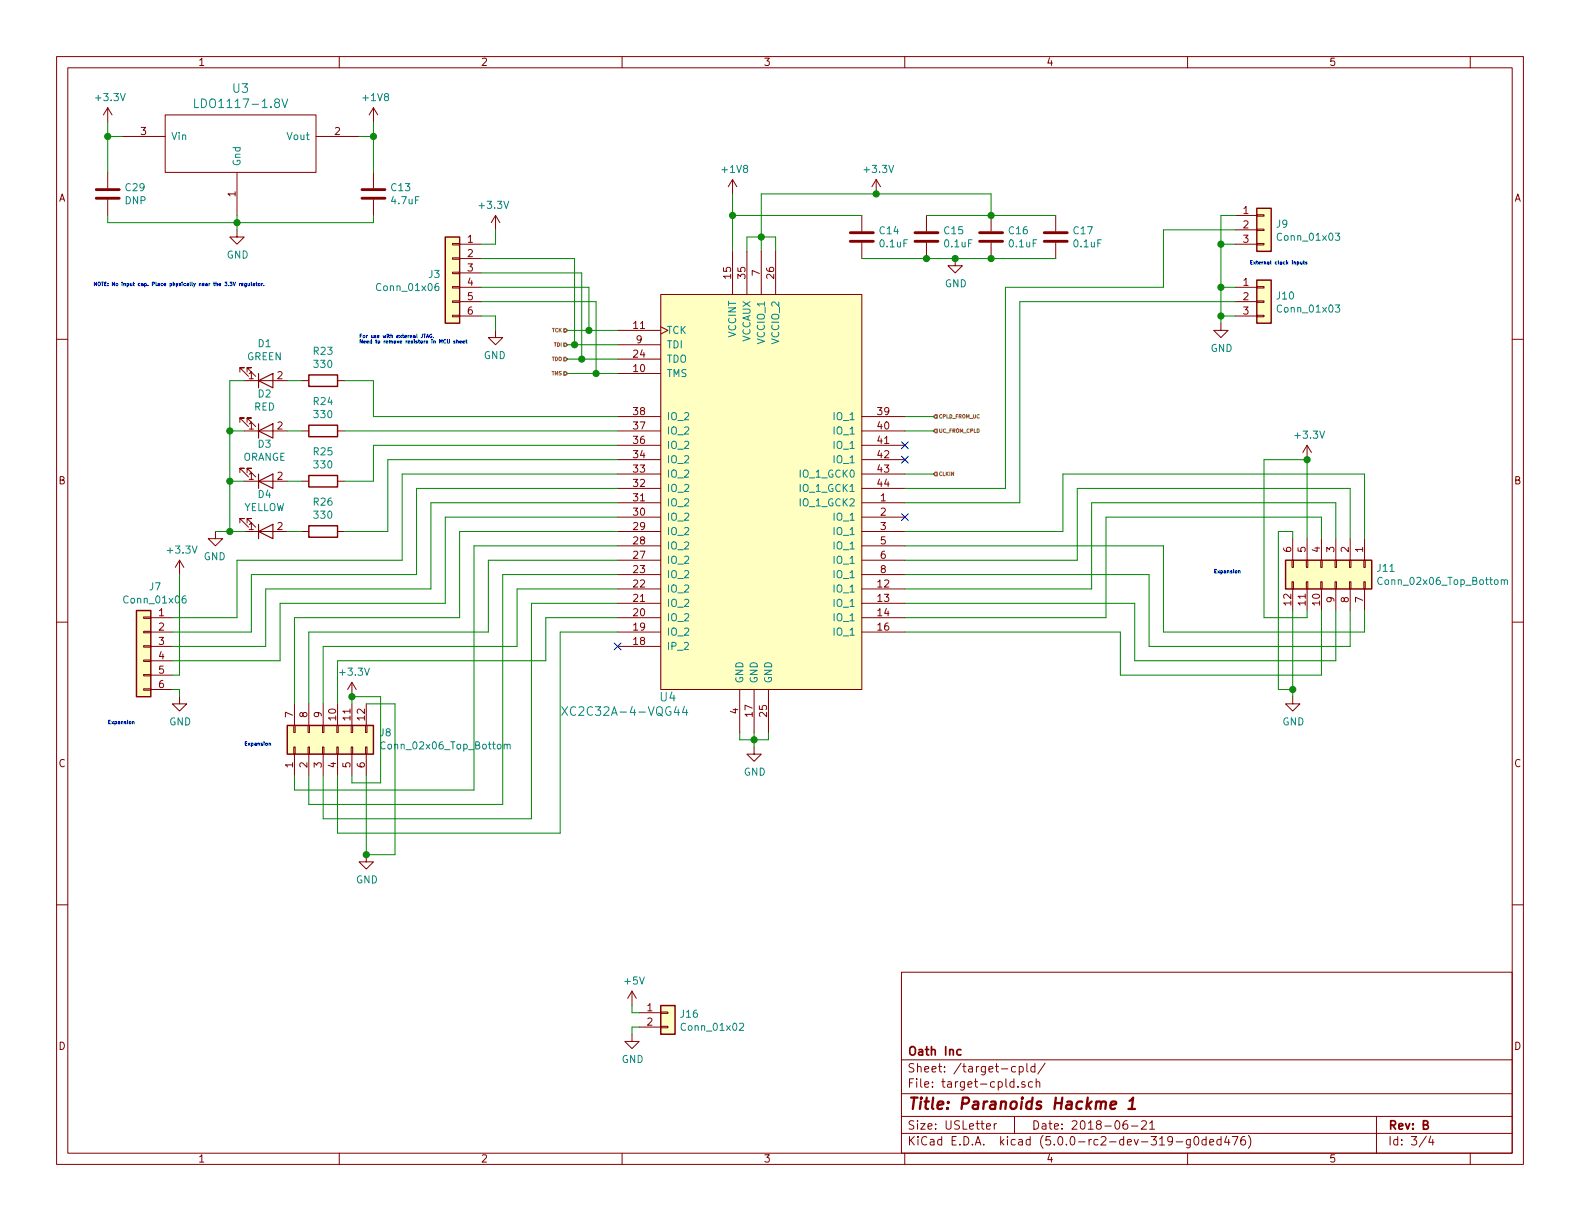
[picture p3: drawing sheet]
EESchema Schematic File Version 4
LIBS:paranoids-hackme-1
LIBS:analog-azonenberg
LIBS:cmos
LIBS:cypress-azonenberg
LIBS:hirose-azonenberg
LIBS:memory-azonenberg
LIBS:microchip-azonenberg
LIBS:osc-azonenberg
LIBS:passive-azonenberg
LIBS:power-azonenberg
LIBS:silego-azonenberg
LIBS:special-azonenberg
LIBS:xilinx-azonenberg
LIBS:power
LIBS:device
LIBS:linear
LIBS:regul
LIBS:adc-dac
LIBS:memory
LIBS:xilinx
LIBS:microcontrollers
LIBS:dsp
LIBS:microchip
LIBS:analog_switches
LIBS:motorola
LIBS:texas
LIBS:intel
LIBS:audio
LIBS:interface
LIBS:digital-audio
LIBS:philips
LIBS:display
LIBS:cypress
LIBS:siliconi
LIBS:opto
LIBS:atmel
LIBS:contrib
LIBS:paranoids-hackme-1-cache
EELAYER 26 0
EELAYER END
$Descr USLetter 11000 8500
encoding utf-8
Sheet 3 4
Title "Paranoids Hackme 1"
Date "2018-06-21"
Rev "B"
Comp "Oath Inc"
Comment1 ""
Comment2 ""
Comment3 ""
Comment4 ""
$EndDescr
$Comp
L power-azonenberg:LDO1117-XX U3
U 1 1
P 1600 850
F 0 "U3" H 1675 1087 60  0000 C CNN
F 1 "LDO1117-1.8V" H 1675 981 60  0000 C CNN
F 2 "azonenberg_pcb:SOT223-4" H 1600 850 60  0001 C CNN
F 3 "" H 1600 850 60  0000 C CNN
	1    1600 850 
	1    0    0    -1  
$EndComp
$Comp
L power:+3.3V #PWR022
U 1 1
P 750 850
F 0 "#PWR022" H 750 700 50  0001 C CNN
F 1 "+3.3V" H 765 1023 50  0000 C CNN
F 2 "" H 750 850 50  0001 C CNN
F 3 "" H 750 850 50  0001 C CNN
	1    750  850 
	1    0    0    -1  
$EndComp
$Comp
L power:+1V8 #PWR025
U 1 1
P 2600 850
F 0 "#PWR025" H 2600 700 50  0001 C CNN
F 1 "+1V8" H 2615 1023 50  0000 C CNN
F 2 "" H 2600 850 50  0001 C CNN
F 3 "" H 2600 850 50  0001 C CNN
	1    2600 850 
	1    0    0    -1  
$EndComp
$Comp
L power:GND #PWR024
U 1 1
P 1650 1600
F 0 "#PWR024" H 1650 1350 50  0001 C CNN
F 1 "GND" H 1655 1427 50  0000 C CNN
F 2 "" H 1650 1600 50  0001 C CNN
F 3 "" H 1650 1600 50  0001 C CNN
	1    1650 1600
	1    0    0    -1  
$EndComp
Wire Wire Line
	1650 1600 1650 1550
Wire Wire Line
	750  850  750  950 
Wire Wire Line
	750  950  850  950 
Wire Wire Line
	2500 950  2600 950 
Wire Wire Line
	2600 950  2600 850 
Text HLabel 3950 2300 0    25   Input ~ 0
TCK
Text HLabel 3950 2400 0    25   Input ~ 0
TDI
Text HLabel 3950 2500 0    25   Input ~ 0
TDO
Text HLabel 3950 2600 0    25   Input ~ 0
TMS
Text HLabel 6500 3300 2    25   Input ~ 0
CLKIN
Wire Wire Line
	6500 3300 6300 3300
Text HLabel 6500 2900 2    25   Input ~ 0
CPLD_FROM_UC
Text HLabel 6500 3000 2    25   Input ~ 0
UC_FROM_CPLD
Wire Wire Line
	6500 3000 6300 3000
Wire Wire Line
	6500 2900 6300 2900
$Comp
L device:C C13
U 1 1
P 2600 1350
F 0 "C13" H 2715 1396 50  0000 L CNN
F 1 "4.7uF" H 2715 1305 50  0000 L CNN
F 2 "azonenberg_pcb:EIA_0603_CAP_NOSILK" H 2638 1200 50  0001 C CNN
F 3 "" H 2600 1350 50  0001 C CNN
	1    2600 1350
	1    0    0    -1  
$EndComp
Text Notes 650  2000 0    25   ~ 0
NOTE: No input cap. Place physically near the 3.3V regulator.
Wire Wire Line
	1650 1550 2600 1550
Wire Wire Line
	2600 1550 2600 1500
Connection ~ 1650 1550
Wire Wire Line
	1650 1550 1650 1500
Wire Wire Line
	2600 1200 2600 950 
Connection ~ 2600 950 
$Comp
L power:GND #PWR029
U 1 1
P 5250 5200
F 0 "#PWR029" H 5250 4950 50  0001 C CNN
F 1 "GND" H 5255 5027 50  0000 C CNN
F 2 "" H 5250 5200 50  0001 C CNN
F 3 "" H 5250 5200 50  0001 C CNN
	1    5250 5200
	1    0    0    -1  
$EndComp
Wire Wire Line
	5150 5100 5150 5150
Wire Wire Line
	5150 5150 5250 5150
Wire Wire Line
	5350 5150 5350 5100
Wire Wire Line
	5250 5100 5250 5150
Connection ~ 5250 5150
Wire Wire Line
	5250 5150 5350 5150
Wire Wire Line
	5250 5150 5250 5200
$Comp
L device:C C14
U 1 1
P 6000 1650
F 0 "C14" H 6115 1696 50  0000 L CNN
F 1 "0.1uF" H 6115 1605 50  0000 L CNN
F 2 "azonenberg_pcb:EIA_0402_CAP_NOSILK" H 6038 1500 50  0001 C CNN
F 3 "" H 6000 1650 50  0001 C CNN
	1    6000 1650
	1    0    0    -1  
$EndComp
$Comp
L device:C C15
U 1 1
P 6450 1650
F 0 "C15" H 6565 1696 50  0000 L CNN
F 1 "0.1uF" H 6565 1605 50  0000 L CNN
F 2 "azonenberg_pcb:EIA_0402_CAP_NOSILK" H 6488 1500 50  0001 C CNN
F 3 "" H 6450 1650 50  0001 C CNN
	1    6450 1650
	1    0    0    -1  
$EndComp
$Comp
L device:C C16
U 1 1
P 6900 1650
F 0 "C16" H 7015 1696 50  0000 L CNN
F 1 "0.1uF" H 7015 1605 50  0000 L CNN
F 2 "azonenberg_pcb:EIA_0402_CAP_NOSILK" H 6938 1500 50  0001 C CNN
F 3 "" H 6900 1650 50  0001 C CNN
	1    6900 1650
	1    0    0    -1  
$EndComp
$Comp
L device:C C17
U 1 1
P 7350 1650
F 0 "C17" H 7465 1696 50  0000 L CNN
F 1 "0.1uF" H 7465 1605 50  0000 L CNN
F 2 "azonenberg_pcb:EIA_0402_CAP_NOSILK" H 7388 1500 50  0001 C CNN
F 3 "" H 7350 1650 50  0001 C CNN
	1    7350 1650
	1    0    0    -1  
$EndComp
$Comp
L power:GND #PWR031
U 1 1
P 6650 1800
F 0 "#PWR031" H 6650 1550 50  0001 C CNN
F 1 "GND" H 6655 1627 50  0000 C CNN
F 2 "" H 6650 1800 50  0001 C CNN
F 3 "" H 6650 1800 50  0001 C CNN
	1    6650 1800
	1    0    0    -1  
$EndComp
Wire Wire Line
	6000 1800 6450 1800
Connection ~ 6450 1800
Wire Wire Line
	6450 1800 6650 1800
Connection ~ 6650 1800
Wire Wire Line
	6650 1800 6900 1800
Connection ~ 6900 1800
Wire Wire Line
	6900 1800 7350 1800
Wire Wire Line
	7350 1500 6900 1500
Connection ~ 6900 1500
Wire Wire Line
	6900 1500 6450 1500
Wire Wire Line
	6900 1500 6900 1350
Wire Wire Line
	6900 1350 6100 1350
Wire Wire Line
	5300 1350 5300 1650
Wire Wire Line
	5200 1750 5200 1650
Wire Wire Line
	5200 1650 5300 1650
Wire Wire Line
	5400 1650 5400 1750
Connection ~ 5300 1650
Wire Wire Line
	5300 1650 5300 1750
Wire Wire Line
	5300 1650 5400 1650
$Comp
L power:+3.3V #PWR030
U 1 1
P 6100 1350
F 0 "#PWR030" H 6100 1200 50  0001 C CNN
F 1 "+3.3V" H 6115 1523 50  0000 C CNN
F 2 "" H 6100 1350 50  0001 C CNN
F 3 "" H 6100 1350 50  0001 C CNN
	1    6100 1350
	1    0    0    -1  
$EndComp
Connection ~ 6100 1350
Wire Wire Line
	6100 1350 5300 1350
$Comp
L power:+1V8 #PWR028
U 1 1
P 5100 1350
F 0 "#PWR028" H 5100 1200 50  0001 C CNN
F 1 "+1V8" H 5115 1523 50  0000 C CNN
F 2 "" H 5100 1350 50  0001 C CNN
F 3 "" H 5100 1350 50  0001 C CNN
	1    5100 1350
	1    0    0    -1  
$EndComp
Wire Wire Line
	5100 1350 5100 1500
Wire Wire Line
	6000 1500 5100 1500
Connection ~ 5100 1500
Wire Wire Line
	5100 1500 5100 1750
$Comp
L xilinx-azonenberg:XC2CXXA-VQG44 U4
U 1 1
P 5250 3400
F 0 "U4" H 4650 1950 60  0000 C CNN
F 1 "XC2C32A-4-VQG44" H 4350 1850 60  0000 C CNN
F 2 "azonenberg_pcb:QFP_44_0.8MM" H 5250 3400 60  0001 C CNN
F 3 "" H 5250 3400 60  0000 C CNN
	1    5250 3400
	1    0    0    -1  
$EndComp
$Comp
L device:R R23
U 1 1
P 2250 2650
F 0 "R23" V 2043 2650 50  0000 C CNN
F 1 "330" V 2134 2650 50  0000 C CNN
F 2 "azonenberg_pcb:EIA_0402_RES_NOSILK" V 2180 2650 50  0001 C CNN
F 3 "" H 2250 2650 50  0001 C CNN
	1    2250 2650
	0    -1   1    0   
$EndComp
$Comp
L device:R R24
U 1 1
P 2250 3000
F 0 "R24" V 2043 3000 50  0000 C CNN
F 1 "330" V 2134 3000 50  0000 C CNN
F 2 "azonenberg_pcb:EIA_0402_RES_NOSILK" V 2180 3000 50  0001 C CNN
F 3 "" H 2250 3000 50  0001 C CNN
	1    2250 3000
	0    -1   1    0   
$EndComp
$Comp
L device:R R25
U 1 1
P 2250 3350
F 0 "R25" V 2043 3350 50  0000 C CNN
F 1 "330" V 2134 3350 50  0000 C CNN
F 2 "azonenberg_pcb:EIA_0402_RES_NOSILK" V 2180 3350 50  0001 C CNN
F 3 "" H 2250 3350 50  0001 C CNN
	1    2250 3350
	0    -1   1    0   
$EndComp
$Comp
L device:R R26
U 1 1
P 2250 3700
F 0 "R26" V 2043 3700 50  0000 C CNN
F 1 "330" V 2134 3700 50  0000 C CNN
F 2 "azonenberg_pcb:EIA_0402_RES_NOSILK" V 2180 3700 50  0001 C CNN
F 3 "" H 2250 3700 50  0001 C CNN
	1    2250 3700
	0    -1   1    0   
$EndComp
$Comp
L device:LED D1
U 1 1
P 1850 2650
F 0 "D1" H 1842 2395 50  0000 C CNN
F 1 "GREEN" H 1842 2486 50  0000 C CNN
F 2 "azonenberg_pcb:EIA_0402_LED" H 1850 2650 50  0001 C CNN
F 3 "~" H 1850 2650 50  0001 C CNN
	1    1850 2650
	1    0    0    1   
$EndComp
$Comp
L device:LED D2
U 1 1
P 1850 3000
F 0 "D2" H 1842 2745 50  0000 C CNN
F 1 "RED" H 1842 2836 50  0000 C CNN
F 2 "azonenberg_pcb:EIA_0402_LED" H 1850 3000 50  0001 C CNN
F 3 "~" H 1850 3000 50  0001 C CNN
	1    1850 3000
	1    0    0    1   
$EndComp
$Comp
L device:LED D3
U 1 1
P 1850 3350
F 0 "D3" H 1842 3095 50  0000 C CNN
F 1 "ORANGE" H 1842 3186 50  0000 C CNN
F 2 "azonenberg_pcb:EIA_0402_LED" H 1850 3350 50  0001 C CNN
F 3 "~" H 1850 3350 50  0001 C CNN
	1    1850 3350
	1    0    0    1   
$EndComp
$Comp
L device:LED D4
U 1 1
P 1850 3700
F 0 "D4" H 1842 3445 50  0000 C CNN
F 1 "YELLOW" H 1842 3536 50  0000 C CNN
F 2 "azonenberg_pcb:EIA_0402_LED" H 1850 3700 50  0001 C CNN
F 3 "~" H 1850 3700 50  0001 C CNN
	1    1850 3700
	1    0    0    1   
$EndComp
$Comp
L power:GND #PWR023
U 1 1
P 1500 3700
F 0 "#PWR023" H 1500 3450 50  0001 C CNN
F 1 "GND" H 1505 3527 50  0000 C CNN
F 2 "" H 1500 3700 50  0001 C CNN
F 3 "" H 1500 3700 50  0001 C CNN
	1    1500 3700
	-1   0    0    -1  
$EndComp
Wire Wire Line
	1700 2650 1600 2650
Wire Wire Line
	1600 2650 1600 3000
Wire Wire Line
	1700 3700 1600 3700
Connection ~ 1600 3700
Wire Wire Line
	1600 3700 1500 3700
Wire Wire Line
	1700 3350 1600 3350
Connection ~ 1600 3350
Wire Wire Line
	1600 3350 1600 3700
Wire Wire Line
	1700 3000 1600 3000
Connection ~ 1600 3000
Wire Wire Line
	1600 3000 1600 3350
Wire Wire Line
	2000 2650 2100 2650
Wire Wire Line
	2000 3000 2100 3000
Wire Wire Line
	2000 3350 2100 3350
Wire Wire Line
	2000 3700 2100 3700
Wire Wire Line
	4300 3200 2700 3200
Wire Wire Line
	2700 3200 2700 3700
Wire Wire Line
	2700 3700 2400 3700
Wire Wire Line
	4300 3100 2600 3100
Wire Wire Line
	2600 3100 2600 3350
Wire Wire Line
	2600 3350 2400 3350
$Comp
L Connector:Conn_01x06 J3
U 1 1
P 3150 1900
F 0 "J3" H 3230 1892 50  0000 L CNN
F 1 "Conn_01x06" H 3230 1801 50  0000 L CNN
F 2 "azonenberg_pcb:CONN_HEADER_2.54MM_1x6" H 3150 1900 50  0001 C CNN
F 3 "~" H 3150 1900 50  0001 C CNN
	1    3150 1900
	-1   0    0    -1  
$EndComp
$Comp
L power:+3.3V #PWR026
U 1 1
P 3450 1600
F 0 "#PWR026" H 3450 1450 50  0001 C CNN
F 1 "+3.3V" H 3465 1773 50  0000 C CNN
F 2 "" H 3450 1600 50  0001 C CNN
F 3 "" H 3450 1600 50  0001 C CNN
	1    3450 1600
	-1   0    0    -1  
$EndComp
$Comp
L power:GND #PWR027
U 1 1
P 3450 2300
F 0 "#PWR027" H 3450 2050 50  0001 C CNN
F 1 "GND" H 3455 2127 50  0000 C CNN
F 2 "" H 3450 2300 50  0001 C CNN
F 3 "" H 3450 2300 50  0001 C CNN
	1    3450 2300
	-1   0    0    -1  
$EndComp
Wire Wire Line
	3350 2200 3450 2200
Wire Wire Line
	3450 2200 3450 2300
Wire Wire Line
	3350 1700 3450 1700
Wire Wire Line
	3450 1700 3450 1600
Wire Wire Line
	3950 2300 4100 2300
Wire Wire Line
	3950 2400 4000 2400
Wire Wire Line
	3950 2500 4050 2500
Wire Wire Line
	3950 2600 4150 2600
Wire Wire Line
	4000 1800 4000 2400
Wire Wire Line
	3350 1800 4000 1800
Connection ~ 4000 2400
Wire Wire Line
	4000 2400 4300 2400
Wire Wire Line
	4050 1900 4050 2500
Wire Wire Line
	3350 1900 4050 1900
Connection ~ 4050 2500
Wire Wire Line
	4050 2500 4300 2500
Wire Wire Line
	4100 2000 4100 2300
Wire Wire Line
	3350 2000 4100 2000
Connection ~ 4100 2300
Wire Wire Line
	4100 2300 4300 2300
Wire Wire Line
	4150 2100 4150 2600
Wire Wire Line
	3350 2100 4150 2100
Connection ~ 4150 2600
Wire Wire Line
	4150 2600 4300 2600
Text Notes 2500 2400 0    25   ~ 0
For use with external JTAG.\nNeed to remove resistors in MCU sheet
$Comp
L power:GND #PWR068
U 1 1
P 9000 4850
F 0 "#PWR068" H 9000 4600 50  0001 C CNN
F 1 "GND" H 9005 4677 50  0000 C CNN
F 2 "" H 9000 4850 50  0001 C CNN
F 3 "" H 9000 4850 50  0001 C CNN
	1    9000 4850
	1    0    0    -1  
$EndComp
$Comp
L power:+3.3V #PWR069
U 1 1
P 9100 3200
F 0 "#PWR069" H 9100 3050 50  0001 C CNN
F 1 "+3.3V" H 9115 3373 50  0000 C CNN
F 2 "" H 9100 3200 50  0001 C CNN
F 3 "" H 9100 3200 50  0001 C CNN
	1    9100 3200
	1    0    0    -1  
$EndComp
$Comp
L Connector:Conn_02x06_Top_Bottom J11
U 1 1
P 9300 3950
F 0 "J11" V 9304 4230 50  0000 L CNN
F 1 "Conn_02x06_Top_Bottom" V 9395 4230 50  0000 L CNN
F 2 "azonenberg_pcb:CONN_HEADER_2.54MM_2x6_RA_PMOD_HOST" H 9300 3950 50  0001 C CNN
F 3 "~" H 9300 3950 50  0001 C CNN
	1    9300 3950
	0    1    1    0   
$EndComp
Wire Wire Line
	9500 3750 9500 3300
Wire Wire Line
	9500 3300 7400 3300
Wire Wire Line
	9500 4250 9500 4400
Wire Wire Line
	9500 4400 8100 4400
Wire Wire Line
	8100 4400 8100 3800
Wire Wire Line
	9400 3750 9400 3400
Wire Wire Line
	9400 3400 7500 3400
Wire Wire Line
	7500 3400 7500 3900
Wire Wire Line
	8000 4000 8000 4500
Wire Wire Line
	8000 4500 9400 4500
Wire Wire Line
	9400 4500 9400 4250
Wire Wire Line
	7400 3300 7400 3700
Wire Wire Line
	9300 3750 9300 3500
Wire Wire Line
	9300 3500 7600 3500
Wire Wire Line
	7600 3500 7600 4100
Wire Wire Line
	9300 4250 9300 4600
Wire Wire Line
	9300 4600 7900 4600
Wire Wire Line
	7900 4600 7900 4200
Wire Wire Line
	7700 4300 7700 3600
Wire Wire Line
	9200 3600 9200 3750
Wire Wire Line
	7700 3600 9200 3600
Wire Wire Line
	7800 4400 7800 4700
Wire Wire Line
	7800 4700 9200 4700
Wire Wire Line
	9200 4700 9200 4250
Wire Wire Line
	9100 4250 9100 4300
Wire Wire Line
	9100 4300 8800 4300
Wire Wire Line
	8800 4300 8800 3200
Wire Wire Line
	8800 3200 9100 3200
Connection ~ 9100 3200
Wire Wire Line
	9100 3200 9100 3750
Wire Wire Line
	9000 4250 9000 4800
Wire Wire Line
	9000 3700 8900 3700
Wire Wire Line
	8900 4800 9000 4800
Connection ~ 9000 4800
Wire Wire Line
	9000 4800 9000 4850
Wire Wire Line
	6300 3800 8100 3800
Wire Wire Line
	6300 4300 7700 4300
Wire Wire Line
	6300 3700 7400 3700
Wire Wire Line
	6300 4400 7800 4400
Wire Wire Line
	6300 4200 7900 4200
Wire Wire Line
	6300 4100 7600 4100
Wire Wire Line
	6300 4000 8000 4000
Wire Wire Line
	6300 3900 7500 3900
Wire Wire Line
	9000 3750 9000 3700
Wire Wire Line
	8900 3700 8900 4800
$Comp
L Connector:Conn_02x06_Top_Bottom J8
U 1 1
P 2250 5200
F 0 "J8" V 2346 4812 50  0000 R CNN
F 1 "Conn_02x06_Top_Bottom" V 2255 4812 50  0000 R CNN
F 2 "azonenberg_pcb:CONN_HEADER_2.54MM_2x6_RA_PMOD_HOST" H 2250 5200 50  0001 C CNN
F 3 "~" H 2250 5200 50  0001 C CNN
	1    2250 5200
	0    -1   -1   0   
$EndComp
Wire Wire Line
	4300 3700 3200 3700
Wire Wire Line
	3200 3700 3200 4300
Wire Wire Line
	3200 4300 2050 4300
Wire Wire Line
	2050 4300 2050 4900
Wire Wire Line
	2050 5400 2050 5500
Wire Wire Line
	2050 5500 3300 5500
Wire Wire Line
	3300 5500 3300 3800
Wire Wire Line
	3300 3800 4300 3800
Wire Wire Line
	4300 3900 3400 3900
Wire Wire Line
	3400 3900 3400 4400
Wire Wire Line
	3400 4400 2150 4400
Wire Wire Line
	2150 4400 2150 4900
Wire Wire Line
	4300 4000 3500 4000
Wire Wire Line
	3500 4000 3500 5600
Wire Wire Line
	3500 5600 2150 5600
Wire Wire Line
	2150 5600 2150 5400
Wire Wire Line
	4300 4100 3600 4100
Wire Wire Line
	3600 4100 3600 4500
Wire Wire Line
	3600 4500 2250 4500
Wire Wire Line
	2250 4500 2250 4900
Wire Wire Line
	4300 4200 3700 4200
Wire Wire Line
	3700 4200 3700 5700
Wire Wire Line
	3700 5700 2250 5700
Wire Wire Line
	2250 5700 2250 5400
Wire Wire Line
	4300 4300 3800 4300
Wire Wire Line
	3800 4300 3800 4600
Wire Wire Line
	3800 4600 2350 4600
Wire Wire Line
	2350 4600 2350 4900
Wire Wire Line
	4300 4400 3900 4400
Wire Wire Line
	3900 4400 3900 5800
Wire Wire Line
	3900 5800 2350 5800
Wire Wire Line
	2350 5800 2350 5400
$Comp
L power:+3.3V #PWR065
U 1 1
P 2450 4850
F 0 "#PWR065" H 2450 4700 50  0001 C CNN
F 1 "+3.3V" H 2465 5023 50  0000 C CNN
F 2 "" H 2450 4850 50  0001 C CNN
F 3 "" H 2450 4850 50  0001 C CNN
	1    2450 4850
	1    0    0    -1  
$EndComp
Wire Wire Line
	2450 4850 2450 4900
Wire Wire Line
	2450 5400 2450 5450
Wire Wire Line
	2450 5450 2650 5450
Wire Wire Line
	2650 5450 2650 4850
Wire Wire Line
	2650 4850 2450 4850
$Comp
L power:GND #PWR066
U 1 1
P 2550 5950
F 0 "#PWR066" H 2550 5700 50  0001 C CNN
F 1 "GND" H 2555 5777 50  0000 C CNN
F 2 "" H 2550 5950 50  0001 C CNN
F 3 "" H 2550 5950 50  0001 C CNN
	1    2550 5950
	1    0    0    -1  
$EndComp
Wire Wire Line
	2550 5950 2550 5400
Wire Wire Line
	2550 4900 2750 4900
Wire Wire Line
	2750 4900 2750 5950
Wire Wire Line
	2750 5950 2550 5950
Connection ~ 2550 5950
NoConn ~ 4300 4500
NoConn ~ 6300 3100
NoConn ~ 6300 3200
$Comp
L Connector:Conn_01x06 J7
U 1 1
P 1000 4500
F 0 "J7" H 920 4917 50  0000 C CNN
F 1 "Conn_01x06" H 920 4826 50  0000 C CNN
F 2 "azonenberg_pcb:CONN_HEADER_2.54MM_1x6_RA" H 1000 4500 50  0001 C CNN
F 3 "~" H 1000 4500 50  0001 C CNN
	1    1000 4500
	-1   0    0    -1  
$EndComp
Wire Wire Line
	2400 3000 4300 3000
Wire Wire Line
	4300 2900 2600 2900
Wire Wire Line
	2600 2900 2600 2650
Wire Wire Line
	2600 2650 2400 2650
Wire Wire Line
	4300 3300 2800 3300
Wire Wire Line
	2800 3300 2800 3900
Wire Wire Line
	2800 3900 1650 3900
Wire Wire Line
	1650 3900 1650 4300
Wire Wire Line
	1650 4300 1200 4300
Wire Wire Line
	4300 3400 2900 3400
Wire Wire Line
	2900 3400 2900 4000
Wire Wire Line
	2900 4000 1750 4000
Wire Wire Line
	1750 4000 1750 4400
Wire Wire Line
	1750 4400 1200 4400
Wire Wire Line
	4300 3500 3000 3500
Wire Wire Line
	3000 3500 3000 4100
Wire Wire Line
	3000 4100 1850 4100
Wire Wire Line
	1850 4100 1850 4500
Wire Wire Line
	1850 4500 1200 4500
Wire Wire Line
	4300 3600 3100 3600
Wire Wire Line
	3100 3600 3100 4200
Wire Wire Line
	3100 4200 1950 4200
Wire Wire Line
	1950 4200 1950 4600
Wire Wire Line
	1950 4600 1200 4600
$Comp
L power:GND #PWR064
U 1 1
P 1250 4850
F 0 "#PWR064" H 1250 4600 50  0001 C CNN
F 1 "GND" H 1255 4677 50  0000 C CNN
F 2 "" H 1250 4850 50  0001 C CNN
F 3 "" H 1250 4850 50  0001 C CNN
	1    1250 4850
	1    0    0    -1  
$EndComp
$Comp
L power:+3.3V #PWR063
U 1 1
P 1250 4000
F 0 "#PWR063" H 1250 3850 50  0001 C CNN
F 1 "+3.3V" H 1265 4173 50  0000 C CNN
F 2 "" H 1250 4000 50  0001 C CNN
F 3 "" H 1250 4000 50  0001 C CNN
	1    1250 4000
	1    0    0    -1  
$EndComp
Wire Wire Line
	1200 4700 1250 4700
Wire Wire Line
	1250 4700 1250 4000
Wire Wire Line
	1200 4800 1250 4800
Wire Wire Line
	1250 4800 1250 4850
Connection ~ 2450 4850
$Comp
L Connector:Conn_01x03 J9
U 1 1
P 8800 1600
F 0 "J9" H 8880 1642 50  0000 L CNN
F 1 "Conn_01x03" H 8880 1551 50  0000 L CNN
F 2 "azonenberg_pcb:CONN_HEADER_2.54MM_1x3" H 8800 1600 50  0001 C CNN
F 3 "~" H 8800 1600 50  0001 C CNN
	1    8800 1600
	1    0    0    -1  
$EndComp
$Comp
L Connector:Conn_01x03 J10
U 1 1
P 8800 2100
F 0 "J10" H 8880 2142 50  0000 L CNN
F 1 "Conn_01x03" H 8880 2051 50  0000 L CNN
F 2 "azonenberg_pcb:CONN_HEADER_2.54MM_1x3" H 8800 2100 50  0001 C CNN
F 3 "~" H 8800 2100 50  0001 C CNN
	1    8800 2100
	1    0    0    -1  
$EndComp
$Comp
L power:GND #PWR067
U 1 1
P 8500 2250
F 0 "#PWR067" H 8500 2000 50  0001 C CNN
F 1 "GND" H 8505 2077 50  0000 C CNN
F 2 "" H 8500 2250 50  0001 C CNN
F 3 "" H 8500 2250 50  0001 C CNN
	1    8500 2250
	1    0    0    -1  
$EndComp
Wire Wire Line
	8600 2200 8500 2200
Wire Wire Line
	8500 2200 8500 2250
Wire Wire Line
	8600 2000 8500 2000
Wire Wire Line
	8500 2000 8500 2200
Connection ~ 8500 2200
Wire Wire Line
	8600 1700 8500 1700
Wire Wire Line
	8500 1700 8500 2000
Connection ~ 8500 2000
Wire Wire Line
	8600 1500 8500 1500
Wire Wire Line
	8500 1500 8500 1700
Connection ~ 8500 1700
Wire Wire Line
	6300 3400 7000 3400
Wire Wire Line
	7000 3400 7000 2000
Wire Wire Line
	7000 2000 8100 2000
Wire Wire Line
	8100 2000 8100 1600
Wire Wire Line
	8100 1600 8600 1600
Wire Wire Line
	7100 2100 7100 3500
Wire Wire Line
	7100 3500 6300 3500
Wire Wire Line
	7100 2100 8600 2100
NoConn ~ 6300 3600
Text Notes 8450 4000 0    25   ~ 0
Expansion
Text Notes 1700 5200 0    25   ~ 0
Expansion
Text Notes 750  5050 0    25   ~ 0
Expansion
Text Notes 8700 1850 0    25   ~ 0
External clock inputs
$Comp
L device:C C29
U 1 1
P 750 1350
F 0 "C29" H 865 1396 50  0000 L CNN
F 1 "DNP" H 865 1305 50  0000 L CNN
F 2 "azonenberg_pcb:EIA_0603_CAP_NOSILK" H 788 1200 50  0001 C CNN
F 3 "" H 750 1350 50  0001 C CNN
	1    750  1350
	1    0    0    -1  
$EndComp
Wire Wire Line
	750  1200 750  950 
Connection ~ 750  950 
Wire Wire Line
	1650 1550 750  1550
Wire Wire Line
	750  1550 750  1500
$Comp
L Connector:Conn_01x02 J16
U 1 1
P 4650 7050
F 0 "J16" H 4730 7042 50  0000 L CNN
F 1 "Conn_01x02" H 4730 6951 50  0000 L CNN
F 2 "azonenberg_pcb:CONN_HEADER_2.54MM_1x2" H 4650 7050 50  0001 C CNN
F 3 "~" H 4650 7050 50  0001 C CNN
	1    4650 7050
	1    0    0    -1  
$EndComp
$Comp
L power:+5V #PWR0108
U 1 1
P 4400 7000
F 0 "#PWR0108" H 4400 6850 50  0001 C CNN
F 1 "+5V" H 4415 7173 50  0000 C CNN
F 2 "" H 4400 7000 50  0001 C CNN
F 3 "" H 4400 7000 50  0001 C CNN
	1    4400 7000
	1    0    0    -1  
$EndComp
$Comp
L power:GND #PWR0109
U 1 1
P 4400 7200
F 0 "#PWR0109" H 4400 6950 50  0001 C CNN
F 1 "GND" H 4405 7027 50  0000 C CNN
F 2 "" H 4400 7200 50  0001 C CNN
F 3 "" H 4400 7200 50  0001 C CNN
	1    4400 7200
	1    0    0    -1  
$EndComp
Wire Wire Line
	4450 7150 4400 7150
Wire Wire Line
	4400 7150 4400 7200
Wire Wire Line
	4450 7050 4400 7050
Wire Wire Line
	4400 7050 4400 7000
$EndSCHEMATC
